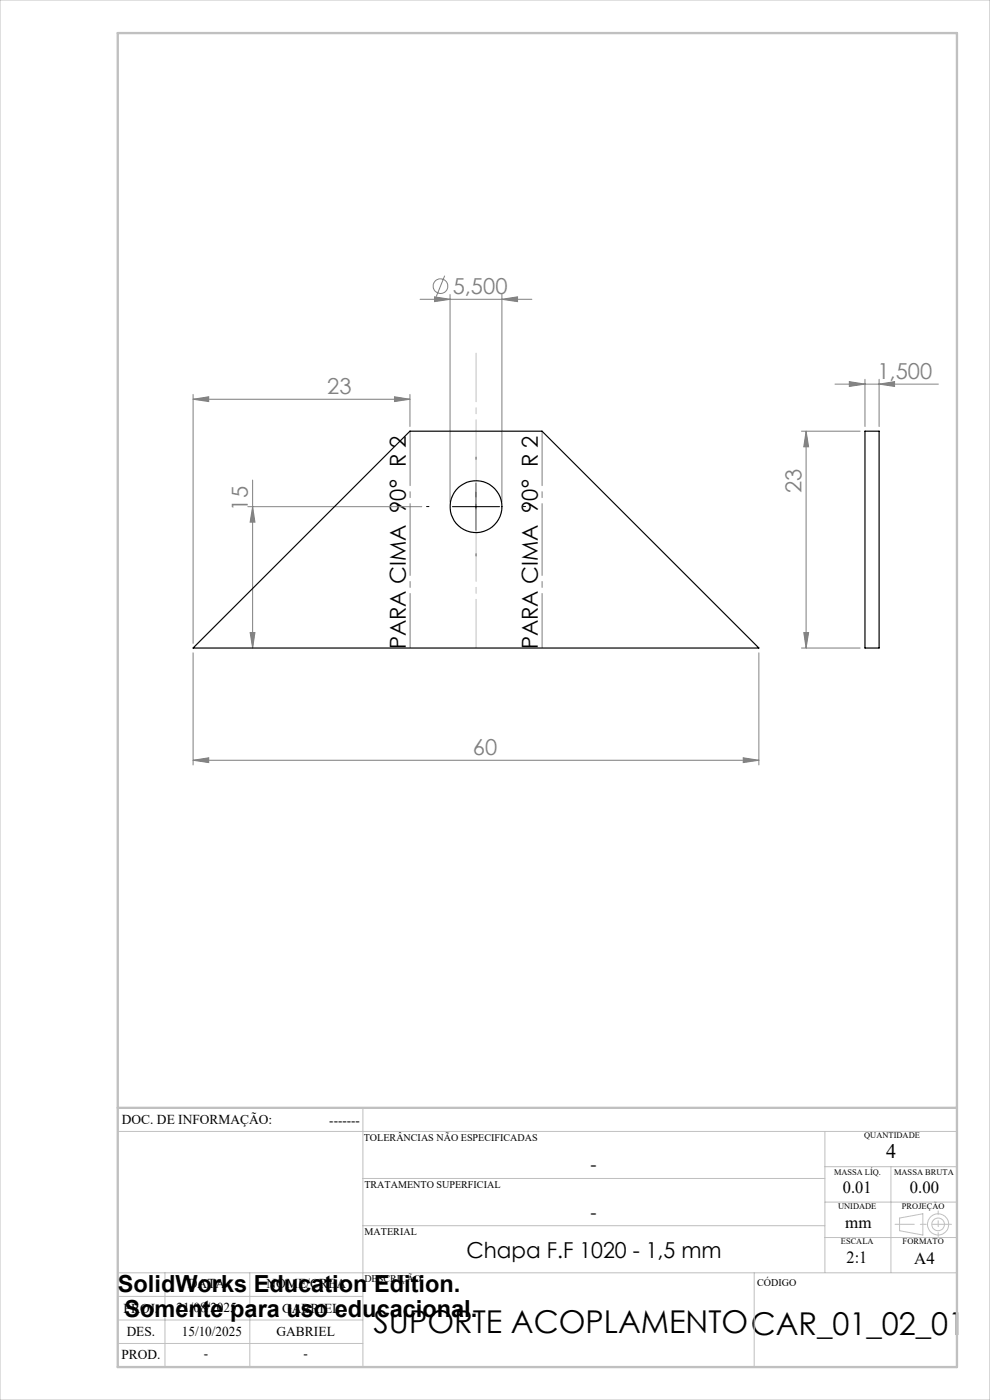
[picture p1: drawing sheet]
<svg xmlns="http://www.w3.org/2000/svg" width="210mm" height="297mm" viewBox="0 0 210 297" stroke-linecap="round" stroke-linejoin="round" font-family="sans-serif">
<g fill="none" stroke="#808080" stroke-width=".21">
<path d="M94.3 58.5l-1.8 4.4M89.1 63.5h23.7M92.2 63l3.3 .5-3.3 .5zM95.5 62.5v44M106.5 63.5l3.3-.5v1zM106.5 62.5v44M41 84.7l3.3-.5v1zM41 83.7v52.8M41 84.7h46M83.7 84.2l3.3 .5-3.3 .5zM87 83.7v6.8M170 91.5h12.5"/>
<path d="M171 91.5l.5 3.3h-1zM171 91.5v46M177.1 81.5h21.9M180.2 81l3.3 .5-3.3 .5zM183.5 80.5v10M186.5 81.5l3.3-.5v1zM186.5 80.5v10M52.6 107.5h36.9M53.6 107.5l.5 3.3h-1zM53.6 101.8v35.7M41 138.5v23.8M53.1 134.2h1l-.5 3.3z"/>
<path d="M161 138.5v23.8M170 137.5h12.5M170.5 134.2h1l-.5 3.3zM41 161.3l3.3-.5v1zM41 161.3h120M157.7 160.8l3.3 .5-3.3 .5z"/>
<circle cx="93.4" cy="60.7" r="1.55"/>
</g>
<g fill="none" stroke="#c0c0c0" stroke-width=".21">
<path d="M0 0h210v297h-210zM77 235v55M25 240h178M77 250h98M175 240v30M175 255h28M175 247.5h28M189 247.5v22.5M190.8 258.4l5-.9v4.5l-5-.9zM25 275h52M25 270h178M35 270v20"/>
<path d="M53 270v20M77 260h98M160 270v20M175 262.5h28M25 285h52M25 280h52"/>
<circle cx="199" cy="259.7" r="1.34"/>
<circle cx="199" cy="259.7" r="2.25"/>
</g>
<path d="M101 97.5v-.5M91 107.5h-.5M101 117.5v.5M111 107.5h.5" fill="none" stroke="#000" stroke-width=".21" stroke-dasharray="15.2 1.3 1.3 1.3"/>
<path d="M96 107.5h10M101 102.5v10" fill="none" stroke="#000" stroke-width=".21"/>
<path d="M87 137.5v-46M115 137.5v-46" fill="none" stroke="#808080" stroke-width=".21" stroke-dasharray="15.2 1.3 1.3 1.3" stroke-dashoffset="3.7"/>
<path d="M201.8 259.7h-11.9" fill="none" stroke="#c0c0c0" stroke-width=".21" stroke-dasharray="15.2 1.3 1.3 1.3" stroke-dashoffset="11.2"/>
<path d="M199 256.9v5.4" fill="none" stroke="#c0c0c0" stroke-width=".21" stroke-dasharray="15.2 1.3 1.3 1.3" stroke-dashoffset="14.4"/>
<path d="M101 137.5v-62.6" fill="none" stroke="#c0c0c0" stroke-width=".21" stroke-dasharray="15.2 1.3 1.3 1.3" stroke-dashoffset="4.9"/>
<path d="M25 7h178v283h-178zM25 235h178" fill="none" stroke="#c0c0c0" stroke-width=".5"/>
<g fill="#808080">
<path d="M92.2 63l3.3 .5-3.3 .5zM106.5 63.5l3.3-.5v1zM180.2 81l3.3 .5-3.3 .5zM186.5 81.5l3.3-.5v1z"/>
<path d="M41 161.3l3.3-.5v1zM157.7 160.8l3.3 .5-3.3 .5z"/>
<path d="M83.7 84.2l3.3 .5-3.3 .5zM41 84.7l3.3-.5v1z"/>
<path d="M53.6 107.5l.5 3.3h-1zM53.1 134.2h1l-.5 3.3z"/>
<path d="M171 91.5l.5 3.3h-1zM170.5 134.2h1l-.5 3.3z"/>
</g>
<g fill="none" stroke="#000" stroke-width=".25">
<path d="M183.5 91.5h3v46h-3zM41 137.5l46-46h28l46 46z"/>
<circle cx="101" cy="107.5" r="5.5"/>
</g>
<text font-size="6.7" x="79.3" y="282.7">SUPORTE ACOPLAMENTOCAR_01_02_01</text>
<g font-size="5">
<text x="25" y="274">SolidWorks Education Edition.</text>
<text x="26.4" y="279.5">Somente para uso educacional.</text>
</g>
<g font-size="4.7" fill="#808080">
<text x="96" y="62.4">5,500</text>
<text x="69.4" y="83.7">23</text>
<text x="186.1" y="80.4">1,500</text>
<text x="170" y="104.6" transform="rotate(-90 170 104.6)">23</text>
<text x="52.6" y="108.3" transform="rotate(-90 52.6 108.3)">15</text>
<text x="100.3" y="160.2">60</text>
</g>
<g font-size="4.7">
<text x="86.1" y="137.8" transform="rotate(-90 86.1 137.8)">PARA CIMA 90° R 2</text>
<text x="114.1" y="137.8" transform="rotate(-90 114.1 137.8)">PARA CIMA 90° R 2</text>
<text x="99" y="266.8">Chapa F.F 1020 - 1,5 mm</text>
</g>
<text font-size="4.3" x="188" y="245.8">4</text>
<g font-size="4">
<text x="125.2" y="248.4">-</text>
<text x="125.2" y="258.6">-</text>
</g>
<g font-size="3.6">
<text x="178.8" y="253.1">0.01</text>
<text x="193" y="253.1">0.00</text>
<text x="179.3" y="260.6">mm</text>
<text x="179.6" y="267.9">2:1</text>
<text x="193.9" y="268.1">A4</text>
</g>
<g font-size="2.9">
<text x="25.9" y="238.4">DOC. DE INFORMAÇÃO:</text>
<text x="69.8" y="238.6">-------</text>
<text x="39.9" y="273.2">DATA</text>
<text x="56.5" y="273.2">NOME/CREA</text>
<text x="26.2" y="278.6">PROJ.</text>
<text x="37.4" y="278.2">21/08/2025</text>
<text x="59.8" y="278.6">GABRIEL</text>
<text x="26.9" y="283.4">DES.</text>
<text x="38.6" y="283.4">15/10/2025</text>
<text x="58.7" y="283.4">GABRIEL</text>
<text x="25.7" y="288.3">PROD.</text>
<text x="43.3" y="288">-</text>
<text x="64.4" y="288">-</text>
</g>
<g font-size="2.2">
<text x="77.2" y="242.1">TOLERÂNCIAS NÃO ESPECIFICADAS</text>
<text x="77.3" y="251.9">TRATAMENTO SUPERFICIAL</text>
<text x="77.3" y="261.9">MATERIAL</text>
<text x="77.3" y="272.1">DESCRIÇÃO</text>
<text x="160.6" y="272.8">CÓDIGO</text>
</g>
<g font-size="1.8">
<text x="183.3" y="241.4">QUANTIDADE</text>
<text x="176.9" y="249.2">MASSA LÍQ.</text>
<text x="189.7" y="249.2">MASSA BRUTA</text>
<text x="177.8" y="256.5">UNIDADE</text>
<text x="191.3" y="256.5">PROJEÇÃO</text>
<text x="178.4" y="264">ESCALA</text>
<text x="191.5" y="264">FORMATO</text>
</g>
</svg>
